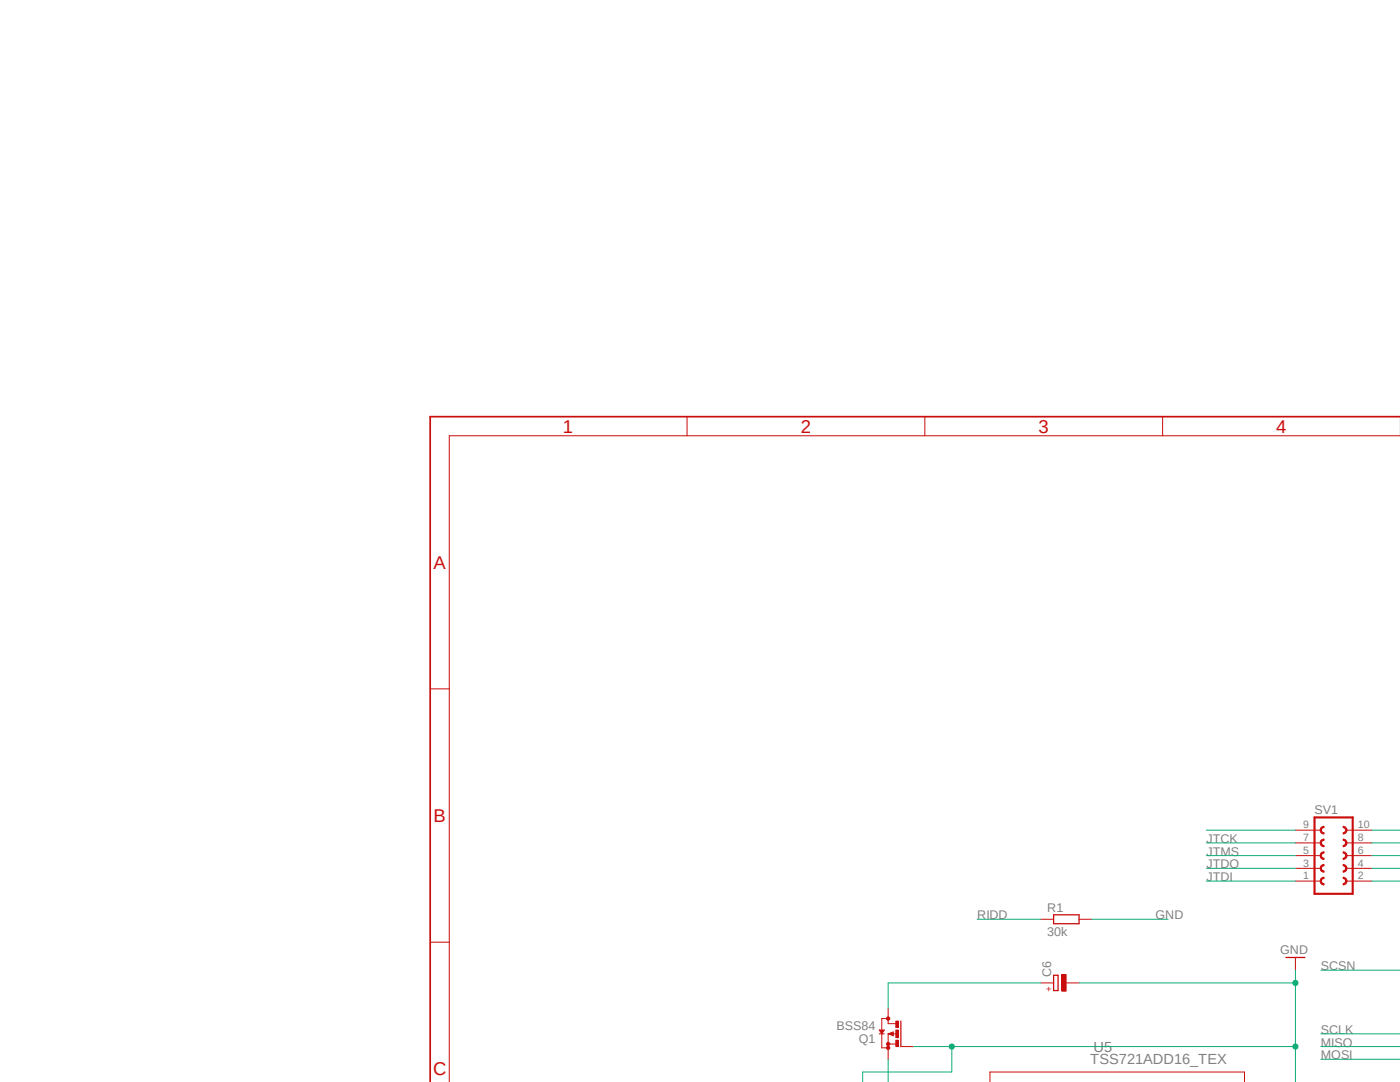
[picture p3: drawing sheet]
<svg xmlns="http://www.w3.org/2000/svg" width="279mm" height="216mm" viewBox="0 0 279 216" stroke-linecap="round" stroke-linejoin="round" font-family="sans-serif">
<path d="M85.3 82.8l194.1 130.6M279.4 213.3l-3.8 2.6" fill="none" stroke="#fff" stroke-width=".2"/>
<path d="M207.7 183.4h2.6M215.3 183.4h2.6M258.5 191.1v2.5M175.5 206.3h1M175.5 205.5h1l-.5 .8zM177.2 206.3l1.1-.4v.8zM177.2 203.8v.5h1.6M177.2 203.2h-1.2v5.9h1.2v-2.8M177.2 206.3h1.6M177.2 208.3h1.6M197.6 215.9v-2h50.8v2" fill="none" stroke="#c90d0c" stroke-width=".2"/>
<path d="M210.3 182.5h5v1.8h-5zM256.6 191.1h3.8M175.7 205.7h.5l-.2 .3zM177.6 206.3l.5-.1v.2l-.3-.1M179.8 203.8v5" fill="none" stroke="#c90d0c" stroke-width=".25"/>
<circle cx="177.3" cy="209.1" r=".33" fill="#c90d0c"/>
<circle cx="177.3" cy="209.1" r=".33" fill="none" stroke="#c90d0c" stroke-width=".2"/>
<circle cx="177.3" cy="208.3" r=".33" fill="#c90d0c"/>
<circle cx="177.3" cy="208.3" r=".33" fill="none" stroke="#c90d0c" stroke-width=".2"/>
<circle cx="177.3" cy="203.2" r=".33" fill="#c90d0c"/>
<circle cx="177.3" cy="203.2" r=".33" fill="none" stroke="#c90d0c" stroke-width=".2"/>
<path d="M178.8 203.8h.5v1.2h-.5z" fill-rule="evenodd" fill="#c90d0c"/>
<path d="M178.8 203.8h.5v1.2h-.5z" fill="none" stroke="#c90d0c" stroke-width=".2"/>
<path d="M178.8 207.6h.5v1.2h-.5z" fill-rule="evenodd" fill="#c90d0c"/>
<path d="M178.8 207.6h.5v1.2h-.5z" fill="none" stroke="#c90d0c" stroke-width=".2"/>
<path d="M178.8 205.5h.5v1.6h-.5z" fill-rule="evenodd" fill="#c90d0c"/>
<path d="M177.2 201.2v2.6M177.2 208.8v2.6M178.8 205.5h.5v1.6h-.5zM179.8 208.8h2.5" fill="none" stroke="#c90d0c" stroke-width=".2"/>
<path d="M210.3 194.6h.9v3.1h-.9z" fill="none" stroke="#c90d0c" stroke-width=".25"/>
<path d="M211.9 194.5h.9v3.3h-.9z" fill-rule="evenodd" fill="#c90d0c"/>
<path d="M207.7 196.1h2.6M211.9 194.5h.9v3.3h-.9zM212.8 196.1h2.5" fill="none" stroke="#c90d0c" stroke-width=".2"/>
<path d="M262.3 178.4h7.7" fill="none" stroke="#c90d0c" stroke-width=".42"/>
<path d="M263.8 170.1l.4-.1v.2a.51 .51 0 0 0-.5 .5 .51 .51 0 0 0 .5 .5v.3a.76 .76 0 0 1-.7-.5 .76 .76 0 0 1 .3-.9z" fill-rule="evenodd" fill="#c90d0c"/>
<path d="M263.8 170.1l.4-.1v.2a.51 .51 0 0 0-.5 .5 .51 .51 0 0 0 .5 .5v.3a.76 .76 0 0 1-.7-.5 .76 .76 0 0 1 .3-.9z" fill="none" stroke="#c90d0c" stroke-width=".2"/>
<path d="M263.8 172.6l.4-.1v.3a.51 .51 0 0 0-.5 .5 .51 .51 0 0 0 .5 .5v.2a.76 .76 0 0 1-.7-.5 .76 .76 0 0 1 .3-.9z" fill-rule="evenodd" fill="#c90d0c"/>
<path d="M263.8 172.6l.4-.1v.3a.51 .51 0 0 0-.5 .5 .51 .51 0 0 0 .5 .5v.2a.76 .76 0 0 1-.7-.5 .76 .76 0 0 1 .3-.9z" fill="none" stroke="#c90d0c" stroke-width=".2"/>
<path d="M263.8 175.2l.4-.2v.3a.51 .51 0 0 0-.5 .5 .51 .51 0 0 0 .5 .5v.3a.76 .76 0 0 1-.7-.5 .76 .76 0 0 1 .3-.9z" fill-rule="evenodd" fill="#c90d0c"/>
<path d="M263.8 175.2l.4-.2v.3a.51 .51 0 0 0-.5 .5 .51 .51 0 0 0 .5 .5v.3a.76 .76 0 0 1-.7-.5 .76 .76 0 0 1 .3-.9z" fill="none" stroke="#c90d0c" stroke-width=".2"/>
<path d="M268.1 170a.76 .76 0 0 1 .7 .7 .76 .76 0 0 1-.7 .8v-.3a.51 .51 0 0 0 .4-.5 .51 .51 0 0 0-.4-.5z" fill-rule="evenodd" fill="#c90d0c"/>
<path d="M268.1 170a.76 .76 0 0 1 .7 .7 .76 .76 0 0 1-.7 .8v-.3a.51 .51 0 0 0 .4-.5 .51 .51 0 0 0-.4-.5z" fill="none" stroke="#c90d0c" stroke-width=".2"/>
<path d="M268.1 172.5a.76 .76 0 0 1 .7 .8 .76 .76 0 0 1-.7 .7v-.2a.51 .51 0 0 0 .4-.5 .51 .51 0 0 0-.4-.5z" fill-rule="evenodd" fill="#c90d0c"/>
<path d="M268.1 172.5a.76 .76 0 0 1 .7 .8 .76 .76 0 0 1-.7 .7v-.2a.51 .51 0 0 0 .4-.5 .51 .51 0 0 0-.4-.5z" fill="none" stroke="#c90d0c" stroke-width=".2"/>
<path d="M268.1 175a.76 .76 0 0 1 .7 .8 .76 .76 0 0 1-.7 .8v-.3a.51 .51 0 0 0 .4-.5 .51 .51 0 0 0-.4-.5z" fill-rule="evenodd" fill="#c90d0c"/>
<path d="M268.1 175a.76 .76 0 0 1 .7 .8 .76 .76 0 0 1-.7 .8v-.3a.51 .51 0 0 0 .4-.5 .51 .51 0 0 0-.4-.5z" fill="none" stroke="#c90d0c" stroke-width=".2"/>
<path d="M262.3 178.4v-15.3h7.7v15.3" fill="none" stroke="#c90d0c" stroke-width=".42"/>
<path d="M263.8 165l.4-.1v.2a.51 .51 0 0 0-.5 .6 .51 .51 0 0 0 .5 .5v.2a.76 .76 0 0 1-.7-.5 .76 .76 0 0 1 .3-.9z" fill-rule="evenodd" fill="#c90d0c"/>
<path d="M263.8 165l.4-.1v.2a.51 .51 0 0 0-.5 .6 .51 .51 0 0 0 .5 .5v.2a.76 .76 0 0 1-.7-.5 .76 .76 0 0 1 .3-.9z" fill="none" stroke="#c90d0c" stroke-width=".2"/>
<path d="M263.8 167.6l.4-.2v.3a.51 .51 0 0 0-.5 .5 .51 .51 0 0 0 .5 .5v.3a.76 .76 0 0 1-.7-.6 .76 .76 0 0 1 .3-.8z" fill-rule="evenodd" fill="#c90d0c"/>
<path d="M263.8 167.6l.4-.2v.3a.51 .51 0 0 0-.5 .5 .51 .51 0 0 0 .5 .5v.3a.76 .76 0 0 1-.7-.6 .76 .76 0 0 1 .3-.8z" fill="none" stroke="#c90d0c" stroke-width=".2"/>
<path d="M268.1 164.9a.76 .76 0 0 1 .7 .8 .76 .76 0 0 1-.7 .7v-.2a.51 .51 0 0 0 .4-.5 .51 .51 0 0 0-.4-.6z" fill-rule="evenodd" fill="#c90d0c"/>
<path d="M268.1 164.9a.76 .76 0 0 1 .7 .8 .76 .76 0 0 1-.7 .7v-.2a.51 .51 0 0 0 .4-.5 .51 .51 0 0 0-.4-.6z" fill="none" stroke="#c90d0c" stroke-width=".2"/>
<path d="M268.1 167.4a.76 .76 0 0 1 .7 .8 .76 .76 0 0 1-.7 .8v-.3a.51 .51 0 0 0 .4-.5 .51 .51 0 0 0-.4-.5z" fill-rule="evenodd" fill="#c90d0c"/>
<g fill="none" stroke="#c90d0c" stroke-width=".2">
<path d="M137.1 83.1v3.9M184.6 83.1v3.9M232 83.1v3.9M279.4 87h-189.7v128.9M85.9 137.5h3.8M258.5 175.8h5.1M258.5 173.3h5.1M258.5 170.7h5.1M258.5 168.2h5.1M258.5 165.7h5.1M268.1 167.4a.76 .76 0 0 1 .7 .8 .76 .76 0 0 1-.7 .8v-.3a.51 .51 0 0 0 .4-.5 .51 .51 0 0 0-.4-.5zM268.7 175.8h5.1"/>
<path d="M268.7 173.3h5.1M268.7 170.7h5.1M268.7 168.2h5.1M268.7 165.7h5.1M85.9 188h3.8"/>
</g>
<path d="M279.4 83.1h-193.5v132.8" fill="none" stroke="#c90d0c" stroke-width=".34"/>
<path d="M258.5 193.6v22.3M182.3 208.8h7.6" fill="none" stroke="#0dab76" stroke-width=".2"/>
<circle cx="258.5" cy="208.8" r=".51" fill="#0dab76"/>
<g fill="none" stroke="#0dab76" stroke-width=".2">
<path d="M215.3 196.1h43.2M189.9 208.8h68.6"/>
<circle cx="258.5" cy="208.8" r=".51"/>
</g>
<circle cx="258.5" cy="196.1" r=".51" fill="#0dab76"/>
<g fill="none" stroke="#0dab76" stroke-width=".2">
<path d="M189.9 208.8v5.1h-17.7v2"/>
<circle cx="258.5" cy="196.1" r=".51"/>
</g>
<circle cx="189.9" cy="208.8" r=".51" fill="#0dab76"/>
<g fill="none" stroke="#0dab76" stroke-width=".2">
<path d="M240.7 165.7h17.8M240.7 168.2h17.8M240.7 170.7h17.8M240.7 173.3h17.8M240.7 175.8h17.8M273.8 165.7h5.6M273.8 168.2h5.6M273.8 170.7h5.6M273.8 173.3h5.6M273.8 175.8h5.6M195 183.4h12.7M207.7 196.1h-30.5v5.1"/>
<path d="M217.9 183.4h15.2M263.6 193.6h15.8M177.2 211.4v4.5M263.6 208.8h15.8M263.6 211.4h15.8M263.6 206.3h15.8"/>
<circle cx="189.9" cy="208.8" r=".51"/>
</g>
<g font-size="3.7" fill="#c90d0c">
<text x="112.4" y="86.4">1</text>
<text x="159.8" y="86.4">2</text>
<text x="207.3" y="86.4">3</text>
<text x="254.7" y="86.4">4</text>
<text x="86.5" y="113.5">A</text>
<text x="86.5" y="164">B</text>
<text x="86.4" y="214.6">C</text>
</g>
<g font-size="2.9" fill="#808080">
<text x="218.2" y="209.8">U5</text>
<text x="217.6" y="212.4">TSS721ADD16_TEX</text>
</g>
<g font-size="2.5" fill="#808080">
<text x="262.3" y="162.4">SV1</text>
<text x="240.8" y="168.2">JTCK</text>
<text x="240.8" y="170.7">JTMS</text>
<text x="240.8" y="173.3">JTDO</text>
<text x="240.8" y="175.8">JTDI</text>
<text x="195" y="183.4">RIDD</text>
<text x="209" y="181.9">R1</text>
<text x="230.6" y="183.4">GND</text>
<text x="209" y="186.7">30k</text>
<text x="255.5" y="190.3">GND</text>
<text x="209.8" y="195" transform="rotate(-90 209.8 195)">C6</text>
<text x="263.6" y="193.6">SCSN</text>
<text x="167" y="205.5">BSS84</text>
<text x="171.4" y="208.1">Q1</text>
<text x="263.6" y="208.8">MISO</text>
<text x="263.6" y="206.3">SCLK</text>
<text x="263.6" y="211.4">MOSI</text>
</g>
<g font-size="2.1" fill="#808080">
<text x="260.1" y="167.9">7</text>
<text x="260.1" y="165.3">9</text>
<text x="271" y="167.9">8</text>
<text x="271" y="165.3">10</text>
<text x="260.1" y="172.9">3</text>
<text x="260.1" y="170.4">5</text>
<text x="271" y="172.9">4</text>
<text x="271" y="170.4">6</text>
<text x="260.1" y="175.5">1</text>
<text x="271" y="175.5">2</text>
</g>
<text font-size="1.8" fill="#c90d0c" x="208.8" y="198">+</text>
</svg>
